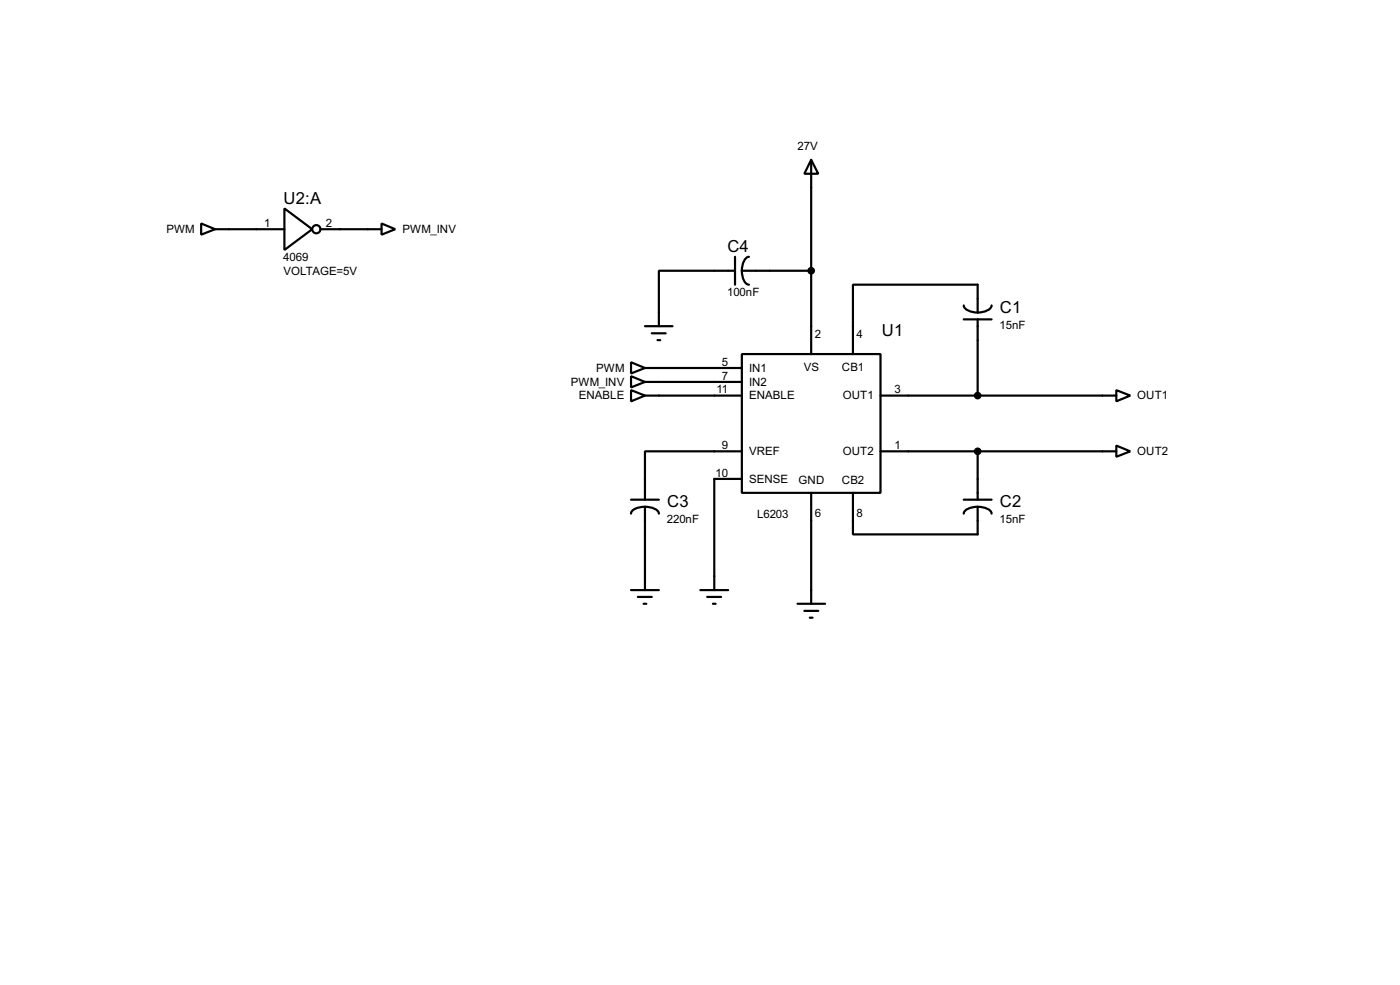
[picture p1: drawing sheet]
<svg xmlns="http://www.w3.org/2000/svg" width="256mm" height="180mm" viewBox="0 0 256 180" stroke-linecap="round" stroke-linejoin="round" font-family="sans-serif">
<g fill="none" stroke="#000" stroke-width=".4">
<path d="M52.1 38.2l5.1 3.8-5.1 3.8zM148.6 29.3l1.3 2.5h-2.5zM148.6 29.3v35.5M36.9 40.9l2.5 1.1-2.5 1zM39.4 42h12.7M58.7 42h11.2M69.9 40.9l2.5 1.1-2.5 1zM118.2 59.7h5M134.7 49.6h-14v10.1M134.7 47v5.1M135.9 49.6a2.33 2.33 0 0 0 1.3 2.5M135.9 49.6h12.7"/>
<path d="M137.2 47a2.37 2.37 0 0 0-1.3 2.6M176.6 55.9a2.37 2.37 0 0 0 2.5 1.3M176.6 58.5h5.1M179.1 57.2v-5.1h-22.8v12.7M179.1 58.5v13.9M181.7 55.9a2.37 2.37 0 0 1-2.6 1.3M115.6 66.3l2.6 1.1-2.6 1zM115.6 71.4l2.6 1-2.6 1.1zM115.6 68.9l2.6 1-2.6 1zM118.2 72.4h17.7M118.2 67.4h17.7M118.2 69.9h17.7"/>
<path d="M119.4 61h2.6M120.5 62.3h.5M135.9 64.8h25.4v25.4h-25.4zM161.3 72.4h43.2M204.5 71.4l2.6 1-2.6 1.1zM115.6 91.5h5.1M118.2 92.8a3.3 3.3 0 0 1 2.4 .8l.1 .4M118.2 92.8a3.2 3.2 0 0 0-2.5 .8l-.1 .4M118.2 92.8v15.2M135.9 82.6h-17.7v8.9M135.9 87.7h-5v20.3M148.6 90.2v20.3"/>
<path d="M156.3 90.2v7.6h22.8v-5M161.3 82.6h43.2M176.6 91.5h5.1M179.1 92.8a3.3 3.3 0 0 1 2.4 .8l.2 .4M179.1 92.8a3.3 3.3 0 0 0-2.4 .8l-.1 .4M179.1 82.6v8.9M204.5 81.6l2.6 1-2.6 1zM115.6 108h5.1M116.9 109.3h2.5M117.9 110.5h.5M128.3 108h5.1M129.6 109.3h2.5"/>
<path d="M130.6 110.5h.5M146.1 110.5h5.1M147.4 111.8h2.5M148.4 113.1h.5"/>
<circle cx="57.9" cy="42" r=".75"/>
</g>
<g fill="#000" stroke="#000" stroke-width=".4">
<circle cx="148.6" cy="49.6" r=".5"/>
<circle cx="179.1" cy="72.4" r=".5"/>
<circle cx="179.1" cy="82.6" r=".5"/>
</g>
<g font-size="3.4">
<text x="52" y="37.4">U2:A</text>
<text x="133.3" y="46.2">C4</text>
<text x="183.2" y="57.2">C1</text>
<text x="161.6" y="61.4">U1</text>
<text x="122.2" y="92.8">C3</text>
<text x="183.2" y="92.8">C2</text>
</g>
<g font-size="2.4">
<text x="146.1" y="27.4">27V</text>
<text x="48.4" y="41.6">1</text>
<text x="59.7" y="41.6">2</text>
<text x="30.5" y="42.7">PWM</text>
<text x="51.9" y="47.9">4069</text>
<text x="73.7" y="42.7">PWM_INV</text>
<text x="51.9" y="50.4">VOLTAGE=5V</text>
<text x="133.2" y="54.2">100nF</text>
<text x="149.3" y="61.9">2</text>
<text x="156.9" y="61.9">4</text>
<text x="183.1" y="60.2">15nF</text>
<text x="104.6" y="70.6">PWM_INV</text>
<text x="109.2" y="68.1">PWM</text>
<text x="131.3" y="72">11</text>
<text x="132.3" y="67">5</text>
<text x="132.3" y="69.5">7</text>
<text x="137.2" y="68.1">IN1</text>
<text x="137.2" y="70.6">IN2</text>
<text x="147.2" y="68">VS</text>
<text x="154.2" y="68">CB1</text>
<text x="163.9" y="72">3</text>
<text x="106" y="73.1">ENABLE</text>
<text x="137.2" y="73.1">ENABLE</text>
<text x="154.4" y="73.1">OUT1</text>
<text x="208.3" y="73.1">OUT1</text>
<text x="132.3" y="82.2">9</text>
<text x="137.2" y="83.3">VREF</text>
<text x="154.4" y="83.3">OUT2</text>
<text x="163.9" y="82.2">1</text>
<text x="208.3" y="83.3">OUT2</text>
<text x="131.1" y="87.3">10</text>
<text x="137.2" y="88.4">SENSE</text>
<text x="146.3" y="88.5">GND</text>
<text x="154.2" y="88.5">CB2</text>
<text x="122.2" y="95.7">220nF</text>
<text x="138.7" y="94.9">L6203</text>
<text x="149.3" y="94.7">6</text>
<text x="156.9" y="94.7">8</text>
<text x="183.1" y="95.7">15nF</text>
</g>
</svg>
